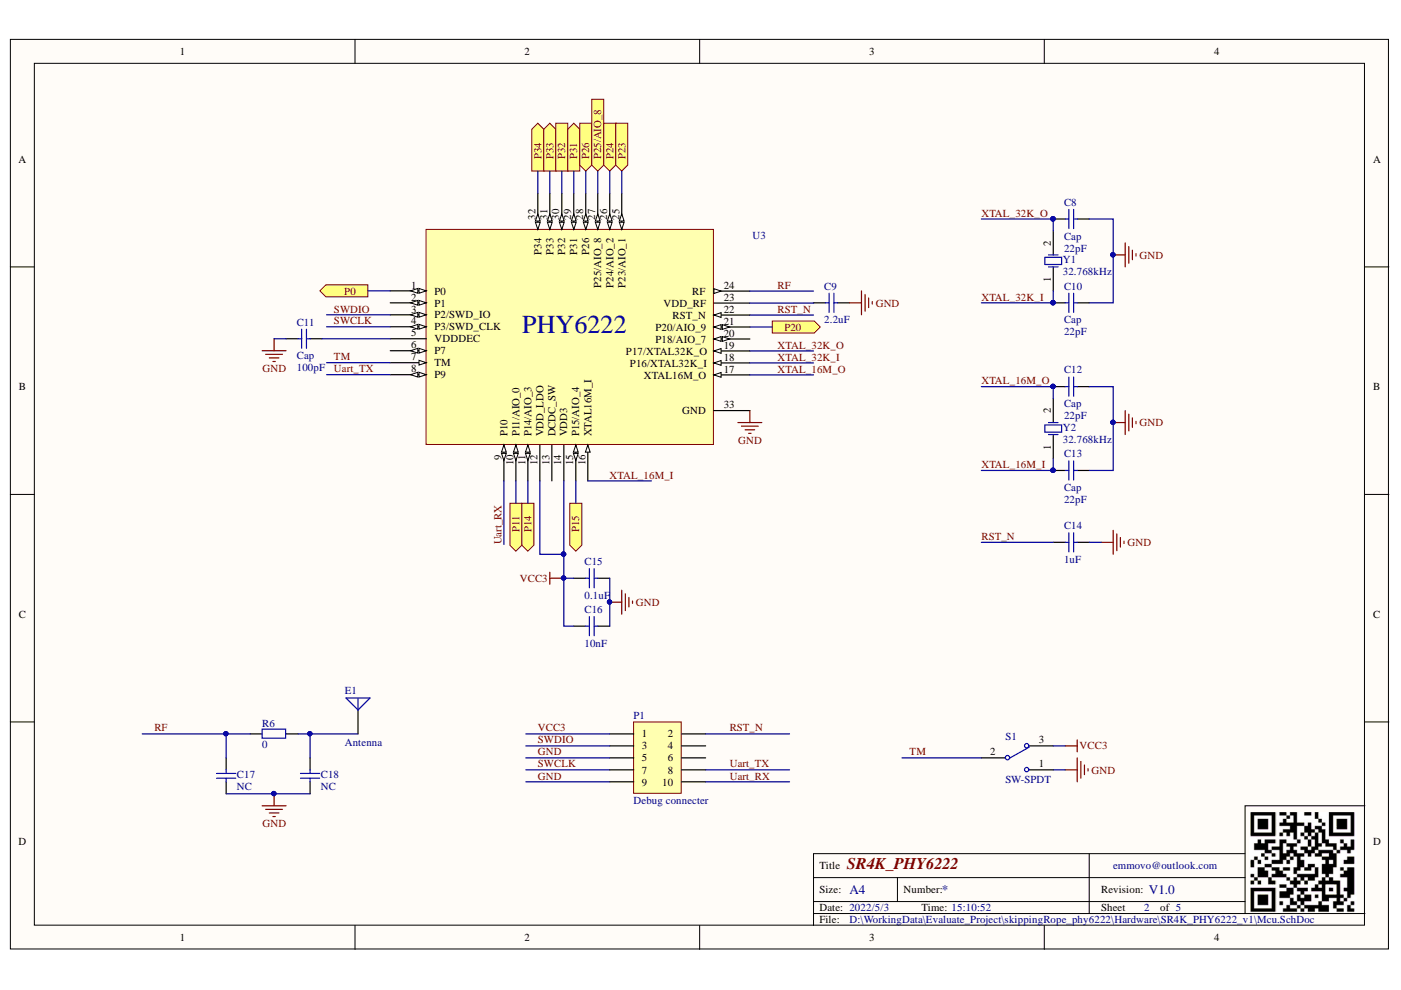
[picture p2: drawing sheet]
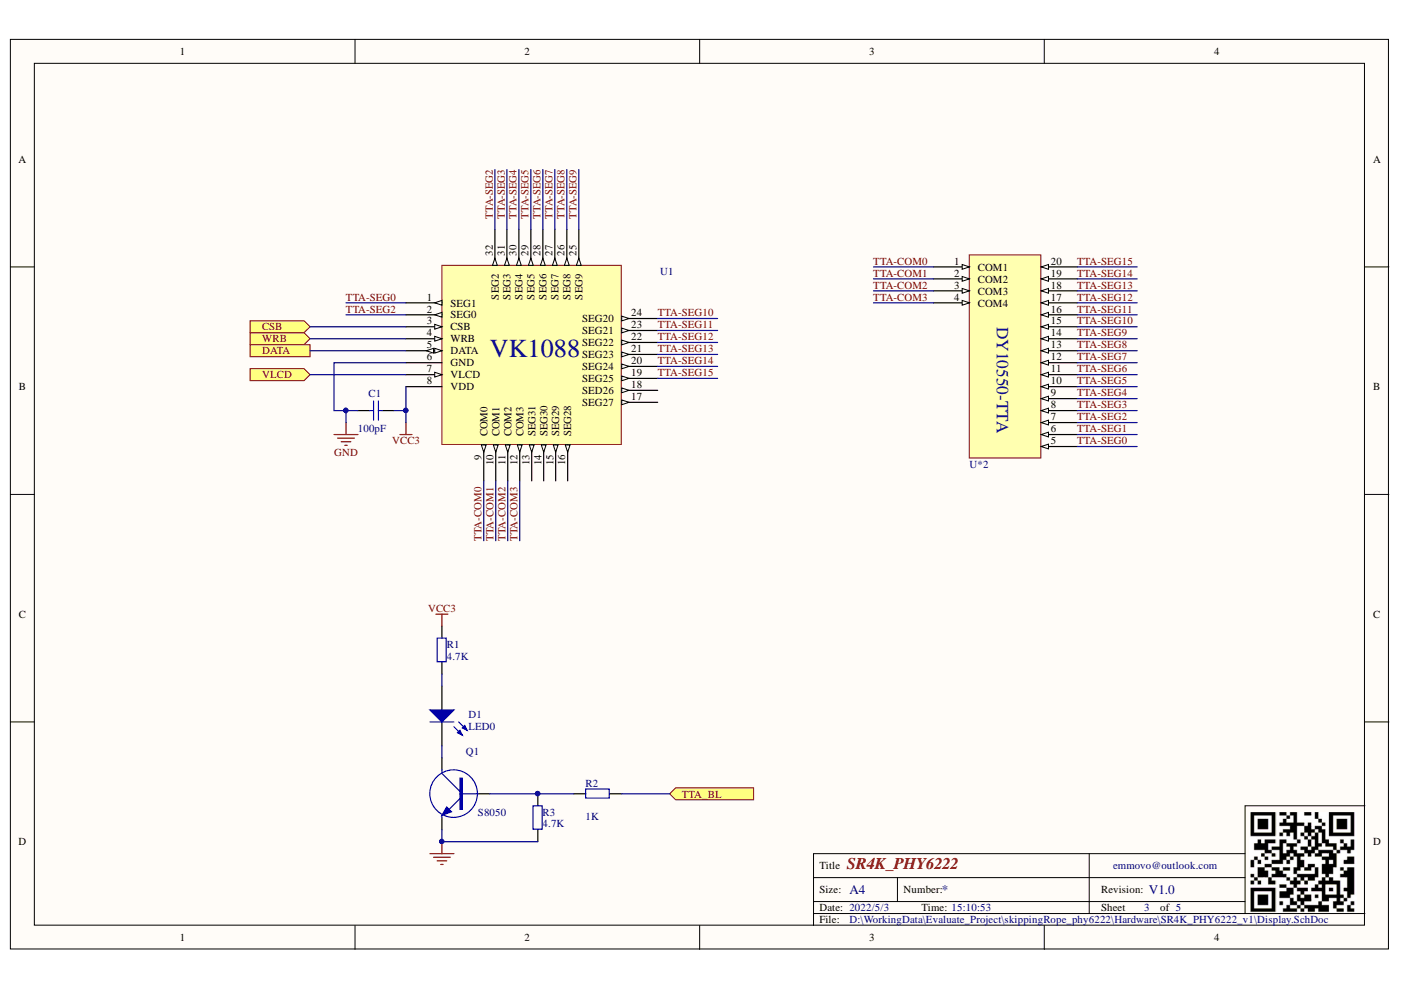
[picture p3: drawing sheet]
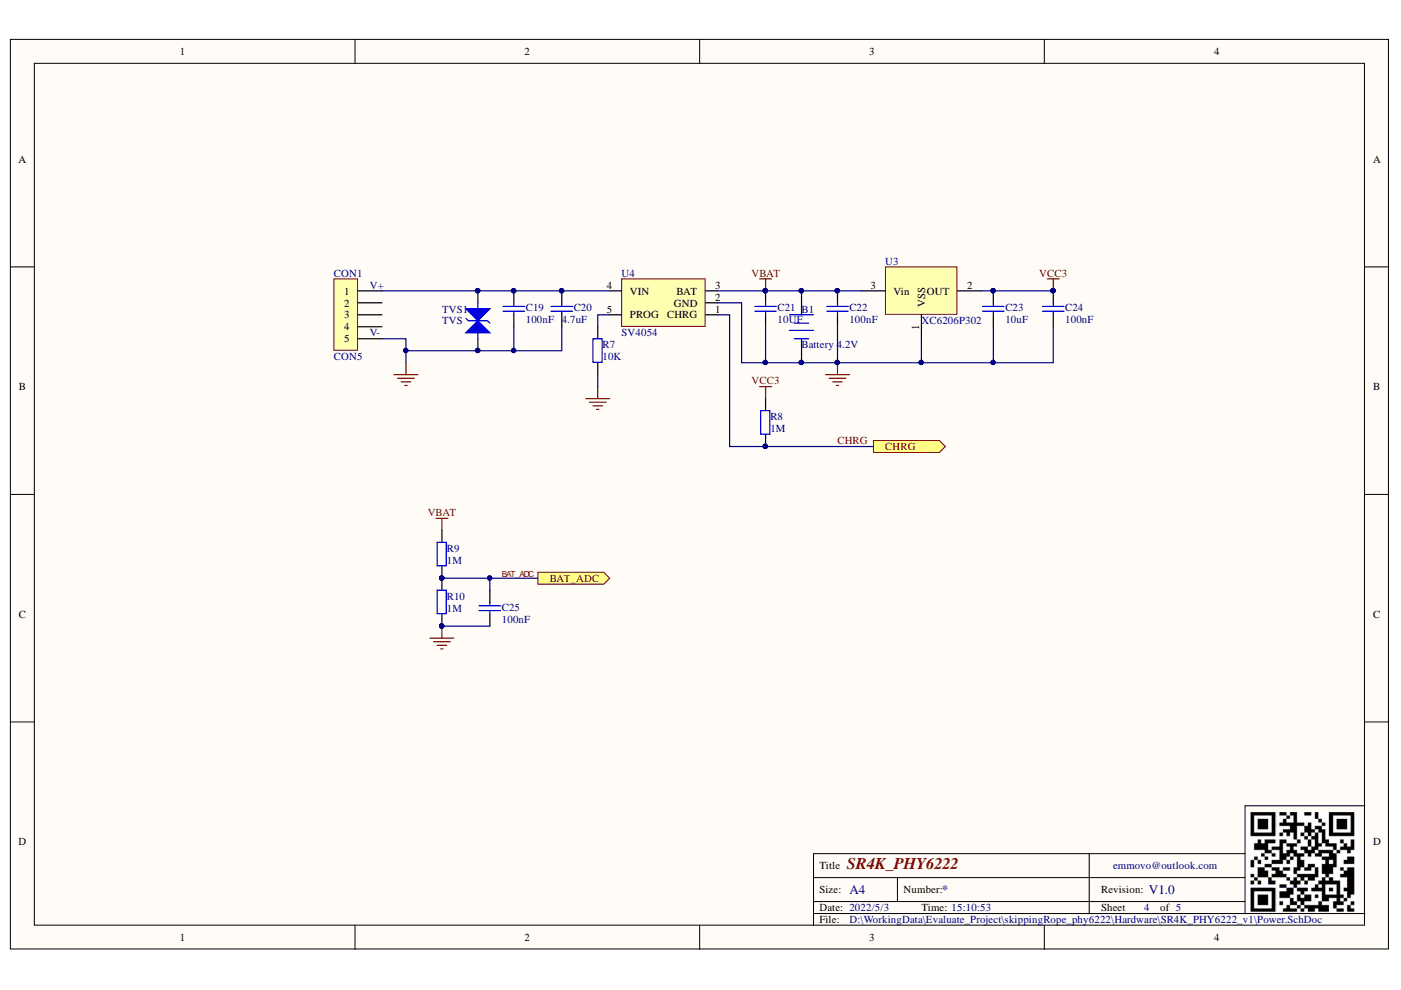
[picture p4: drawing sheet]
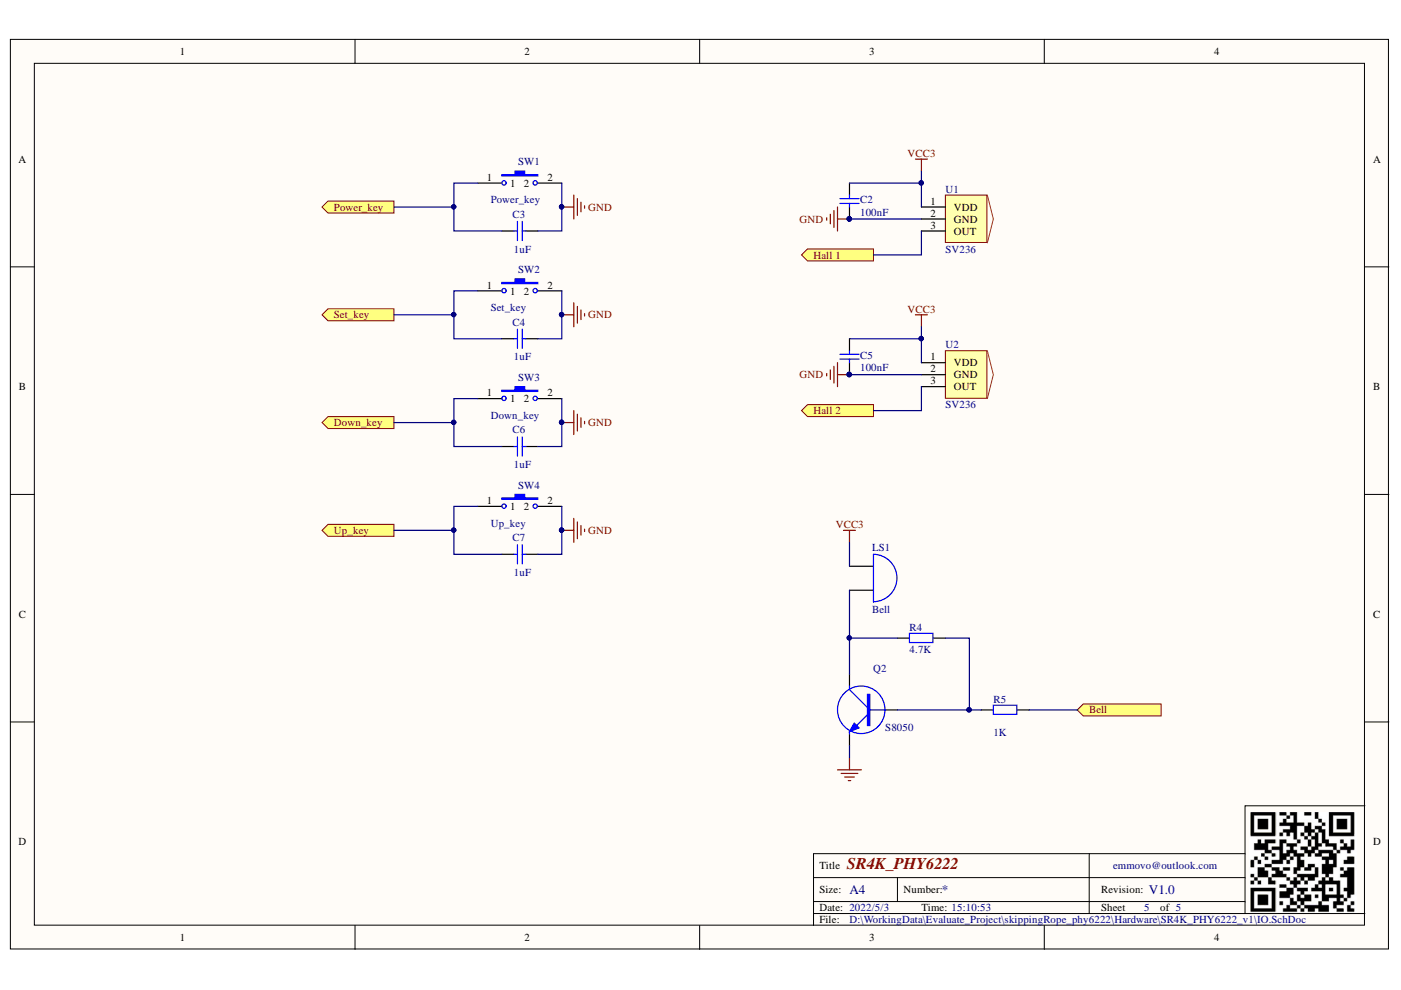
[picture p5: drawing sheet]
# Altium project SR4K_PHY6222_v1.PrjPcb
5 sheets, 62 parts. Net scope: hierarchical (ports join the sheet entries above them; power ports are global).
Sheets:
  Main.SchDoc
    Designator = Display.SchDoc
    Designator = Power.SchDoc
    Designator = IO.SchDoc
    Designator = Mcu.SchDoc

## Sheet Main.SchDoc: SR4K_PHY6222
size A4; DrawnBy: emmovo@outlook.com; Revision: V1.2; SheetNumber: 1; SheetTotal: 5

### Sub-sheets
Designator = Display.SchDoc: CSB (in), WRB (in), DATA, VLCD (in), TTA_BL (in)
Designator = Power.SchDoc: CHRG (out), BAT_ADC (out)
Designator = IO.SchDoc: Power_key (out), Set_key (out), Down_key (out), Up_down (out), Hall 1 (out), Hall 2 (out), Bell (in)
Designator = Mcu.SchDoc: P34 (out), P33 (out), P32, P31 (out), P26 (in), P25/AIO_8 (in), P24 (in), P23 (in), P0 (in), P11 (in), P14 (in), P15 (in), P20 (out), P1 (out)

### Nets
BAT_ADC: sheet Designator/BAT_ADC, sheet Designator/P25/AIO_8
CHRG: sheet Designator/CHRG, sheet Designator/P26
NetC3_2: sheet Designator/Power_key, sheet Designator/P0
NetC4_2: sheet Designator/Set_key, sheet Designator/P11
NetC6_2: sheet Designator/Down_key, sheet Designator/P14
NetR2_2: sheet Designator/TTA_BL, sheet Designator/P1
NetR5_2: sheet Designator/Bell, sheet Designator/P20
NetTP1_0: sheet Designator/CSB, sheet Designator/P34
NetTP2_0: sheet Designator/WRB, sheet Designator/P33
NetTP3_0: sheet Designator/DATA, sheet Designator/P32
NetTP4_0: sheet Designator/VLCD, sheet Designator/P31
NetU1#2_3: sheet Designator/Hall 1, sheet Designator/P23
NetU2_3: sheet Designator/Hall 2, sheet Designator/P24
NetU3#2_15: sheet Designator/Up_down, sheet Designator/P15

## Sheet Display.SchDoc: SR4K_PHY6222
size A4; Revision: V1.2; SheetNumber: 3; SheetTotal: 5

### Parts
(Parts that share a designator on the sheet are numbered #1, #2 ... from top to bottom, then left to right.)
C1  value 100pF  [RAD-0.3]  (hidden comment: Cap)
D1  LED0
Q1  S8050
R1  value 4.7K  (hidden comment: Res2)
R2  value 1K  (hidden comment: Res2)
R3  value 4.7K  (hidden comment: 100K)
TP1  TP  (value not drawn)
TP2  TP  (value not drawn)
TP3  TP  (value not drawn)
TP4  TP  (value not drawn)
U1#1  U*  (value not drawn)
U*2  DY10550-TTA  (value not drawn)

### Ports
CSB (in), DATA, TTA_BL (in), VLCD (in), WRB (in)

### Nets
GND: C1.1 Q1.2(E) R3.1 U1#1.6(GND)
VCC3: C1.2 R1.2 U1#1.8(VDD)
TTA-COM0: U1#1.9(COM0) U*2.1(COM1)
TTA-COM1: U1#1.10(COM1) U*2.2(COM2)
TTA-COM2: U1#1.11(COM2) U*2.3(COM3)
TTA-COM3: U1#1.12(COM3) U*2.4(COM4)
TTA-SEG0: U1#1.1(SEG1) U*2.5
TTA-SEG1: U1#1.2(SEG0) U*2.6
TTA-SEG2: U1#1.32(SEG2) U*2.7
TTA-SEG3: U1#1.31(SEG3) U*2.8
TTA-SEG4: U1#1.30(SEG4) U*2.9
TTA-SEG5: U1#1.29(SEG5) U*2.10
TTA-SEG6: U1#1.28(SEG6) U*2.11
TTA-SEG7: U1#1.27(SEG7) U*2.12
TTA-SEG8: U1#1.26(SEG8) U*2.13
TTA-SEG9: U1#1.25(SEG9) U*2.14
TTA-SEG10: U1#1.24(SEG20) U*2.15
TTA-SEG11: U1#1.23(SEG21) U*2.16
TTA-SEG12: U1#1.22(SEG22) U*2.17
TTA-SEG13: U1#1.21(SEG23) U*2.18
TTA-SEG14: U1#1.20(SEG24) U*2.19
TTA-SEG15: U1#1.19(SEG25) U*2.20
NetD1_1: D1.1(A) R1.1
NetD1_2: D1.2(K) Q1.3(C)
NetQ1_1: Q1.1(B) R2.1 R3.2
NetR2_2: R2.2 ; port TTA_BL
NetTP1_0: TP1.0 U1#1.3(CSB) ; port CSB
NetTP2_0: TP2.0 U1#1.4(WRB) ; port WRB
NetTP3_0: TP3.0 U1#1.5(DATA) ; port DATA
NetTP4_0: TP4.0 U1#1.7(VLCD) ; port VLCD

Not connected (* = marked no-connect by the designer): U1#1 13(SEG31) 14(SEG30) 15(SEG29) 16(SEG28) 17(SEG27) 18(SED26)

## Sheet Power.SchDoc: SR4K_PHY6222
size A4; Revision: V1.2; SheetNumber: 4; SheetTotal: 5

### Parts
(Parts that share a designator on the sheet are numbered #1, #2 ... from top to bottom, then left to right.)
B1  Battery 4.2V  [JP2S]
C19  100nF  [0603]
C20  4.7uF  [0603]
C21  10UF  [0603]
C22  100nF  [0603]
C23  10uF  [0603]
C24  100nF  [0603]
C25  100nF
CON1  CON5
R7  10K  [AXIAL-0.4]
R8  1M
R9  1M
R10  1M
TVS1  TVS  [SOD-123]
U3#1  XC6206P302  [SOT-23]
U4  SV4054  [SOT-25]

### Ports
BAT_ADC (out), CHRG (out)

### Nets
GND: B1.2(-) C19.1 C20.1 C21.1 C22.1 C23.1 C24.1 C25.1 CON1.5 R7.1 R10.1 TVS1.1 U3#1.1(VSS) U4.2(GND)
VBAT: B1.1(+) C21.2 C22.2 R9.2 U3#1.3(Vin) U4.3(BAT)
VCC3: C23.2 C24.2 R8.2 U3#1.2(OUT)
BAT_ADC: C25.2 R9.1 R10.2 ; port BAT_ADC
CHRG: R8.1 U4.1(CHRG) ; port CHRG
NetC19_2: C19.2 C20.2 CON1.1 TVS1.2 U4.4(VIN)
NetR7_2: R7.2 U4.5(PROG)

Not connected (* = marked no-connect by the designer): CON1 2 3 4

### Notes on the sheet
- (near CON1) V+
- (near CON1) V-

## Sheet IO.SchDoc: SR4K_PHY6222
size A4; Revision: V1.2; SheetNumber: 5; SheetTotal: 5

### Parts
(Parts that share a designator on the sheet are numbered #1, #2 ... from top to bottom, then left to right.)
C2  value 100nF  [RAD-0.3]  (hidden comment: Cap)
C3  value 1uF  (hidden comment: Cap)
C4  value 1uF  (hidden comment: Cap)
C5  value 100nF  [RAD-0.3]  (hidden comment: Cap)
C6  value 1uF  (hidden comment: Cap)
C7  value 1uF  (hidden comment: Cap)
LS1  Bell
Q2  S8050  [SOT-23]
R4  value 4.7K  (hidden comment: 100K)
R5  value 1K  (hidden comment: Res2)
SW1  Power_key
SW2  Set_key
SW3  Down_key
SW4  Up_key
U1#2  SV236  [sot-23-3]
U2  SV236  [sot-23-3]

### Ports
Bell (in), Down_key (out), Hall 1 (out), Hall 2 (out), Power_key (out), Set_key (out), Up_key (out)

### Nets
GND: C2.2 C3.1 C4.1 C5.2 C6.1 C7.1 Q2.2(E) SW1.2 SW2.2 SW3.2 SW4.2 U1#2.2(GND) U2.2(GND)
VCC3: C2.1 C5.1 LS1.1(A) U1#2.1(VDD) U2.1(VDD)
NetC3_2: C3.2 SW1.1 ; port Power_key
NetC4_2: C4.2 SW2.1 ; port Set_key
NetC6_2: C6.2 SW3.1 ; port Down_key
NetC7_2: C7.2 SW4.1 ; port Up_key
NetLS1_2: LS1.2(B) Q2.3(C) R4.2
NetQ2_1: Q2.1(B) R4.1 R5.1
NetR5_2: R5.2 ; port Bell
NetU1#2_3: U1#2.3(OUT) ; port Hall 1
NetU2_3: U2.3(OUT) ; port Hall 2

## Sheet Mcu.SchDoc: SR4K_PHY6222
size A4; Revision: V1.2; SheetNumber: 2; SheetTotal: 5

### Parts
(Parts that share a designator on the sheet are numbered #1, #2 ... from top to bottom, then left to right.)
C8  Cap  value 22pF
C9  value 2.2uF  (hidden comment: Cap)
C10  Cap  value 22pF
C11  Cap  value 100pF
C12  Cap  value 22pF
C13  Cap  value 22pF
C14  value 1uF  (hidden comment: Cap)
C15  value 0.1uF  (hidden comment: Cap)
C16  value 10nF  (hidden comment: Cap)
C17  value NC  (hidden comment: Cap)
C18  value NC  (hidden comment: Cap)
E1  Antenna  [PIN1]
P1  Debug connecter 1.27mm
R6  0
S1  SW-SPDT
U3#2  U*  (value not drawn)
Y1  32.768kHz
Y2  16MHz

### Ports
P0 (out), P1 (out), P11 (out), P14 (out), P15 (out), P20 (out), P23 (in), P24 (in), P25/AIO_8 (in), P26 (in), P31 (out), P32, P33 (out), P34 (out)

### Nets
GND: C8.1 C9.2 C10.1 C11.1 C12.1 C13.1 C14.2 C15.2 C16.2 C17.2 C18.2 P1.5 P1.9 S1.1 U3#2.33(GND)
VCC3: P1.1 S1.3
BAT_ADC: U3#2.27(P25/AIO_8) ; port P25/AIO_8
CHRG: U3#2.28(P26) ; port P26
RF: C17.1 R6.2 U3#2.24(RF)
RST_N: C14.1 P1.2 U3#2.22(RST_N)
SWCLK: P1.7 U3#2.4(P3/SWD_CLK)
SWDIO: P1.3 U3#2.3(P2/SWD_IO)
TM: S1.2 U3#2.7(TM)
Uart_RX: P1.10 U3#2.9(P10)
Uart_TX: P1.8 U3#2.8(P9)
XTAL_16M_I: C13.2 U3#2.16(XTAL16M_I) Y2.1(OSC1)
XTAL_16M_O: C12.2 U3#2.17(XTAL16M_O) Y2.2(OSC2)
XTAL_32K_I: C10.2 U3#2.18(P16/XTAL32K_I) Y1.1(OSC1)
XTAL_32K_O: C8.2 U3#2.19(P17/XTAL32K_O) Y1.2(OSC2)
NetC3_2: U3#2.1(P0) ; port P0
NetC4_2: U3#2.10(P11/AIO_0) ; port P11
NetC6_2: U3#2.11(P14/AIO_3) ; port P14
NetC9_1: C9.1 U3#2.23(VDD_RF)
NetC11_2: C11.2 U3#2.5(VDDDEC)
NetC15_1: C15.1 C16.1 U3#2.12(VDD_LDO) U3#2.14(VDD3)
NetC18_1: C18.1 E1.1(A) R6.1
NetR2_2: U3#2.2(P1) ; port P1
NetR5_2: U3#2.21(P20/AIO_9) ; port P20
NetTP1_0: U3#2.32(P34) ; port P34
NetTP2_0: U3#2.31(P33) ; port P33
NetTP3_0: U3#2.30(P32) ; port P32
NetTP4_0: U3#2.29(P31) ; port P31
NetU1#2_3: U3#2.25(P23/AIO_1) ; port P23
NetU2_3: U3#2.26(P24/AIO_2) ; port P24
NetU3#2_15: U3#2.15(P15/AIO_4) ; port P15

Not connected (* = marked no-connect by the designer): P1 4 6; U3#2 6(P7) 13(DCDC_SW) 20(P18/AIO_7)

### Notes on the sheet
- Labels drawn without touching a wire or pin: VCC3

## Nets that join several sheets
GND: Display (C1.1 Q1.2 R3.1 U1#1.6), Power (14 pins), IO (13 pins), Mcu (15 pins)
VCC3: Display (C1.2 R1.2 U1#1.8), Power (C23.2 C24.2 R8.2 U3#1.2), IO (5 pins), Mcu (P1.1 S1.3)
BAT_ADC: Power (C25.2 R9.1 R10.2), Mcu (U3#2.27)
CHRG: Power (R8.1 U4.1), Mcu (U3#2.28)
NetC3_2: IO (C3.2 SW1.1), Mcu (U3#2.1)
NetC4_2: IO (C4.2 SW2.1), Mcu (U3#2.10)
NetC6_2: IO (C6.2 SW3.1), Mcu (U3#2.11)
NetR2_2: Display (R2.2), Mcu (U3#2.2)
NetR5_2: IO (R5.2), Mcu (U3#2.21)
NetTP1_0: Display (TP1.0 U1#1.3), Mcu (U3#2.32)
NetTP2_0: Display (TP2.0 U1#1.4), Mcu (U3#2.31)
NetTP3_0: Display (TP3.0 U1#1.5), Mcu (U3#2.30)
NetTP4_0: Display (TP4.0 U1#1.7), Mcu (U3#2.29)
NetU1#2_3: IO (U1#2.3), Mcu (U3#2.25)
NetU2_3: IO (U2.3), Mcu (U3#2.26)
